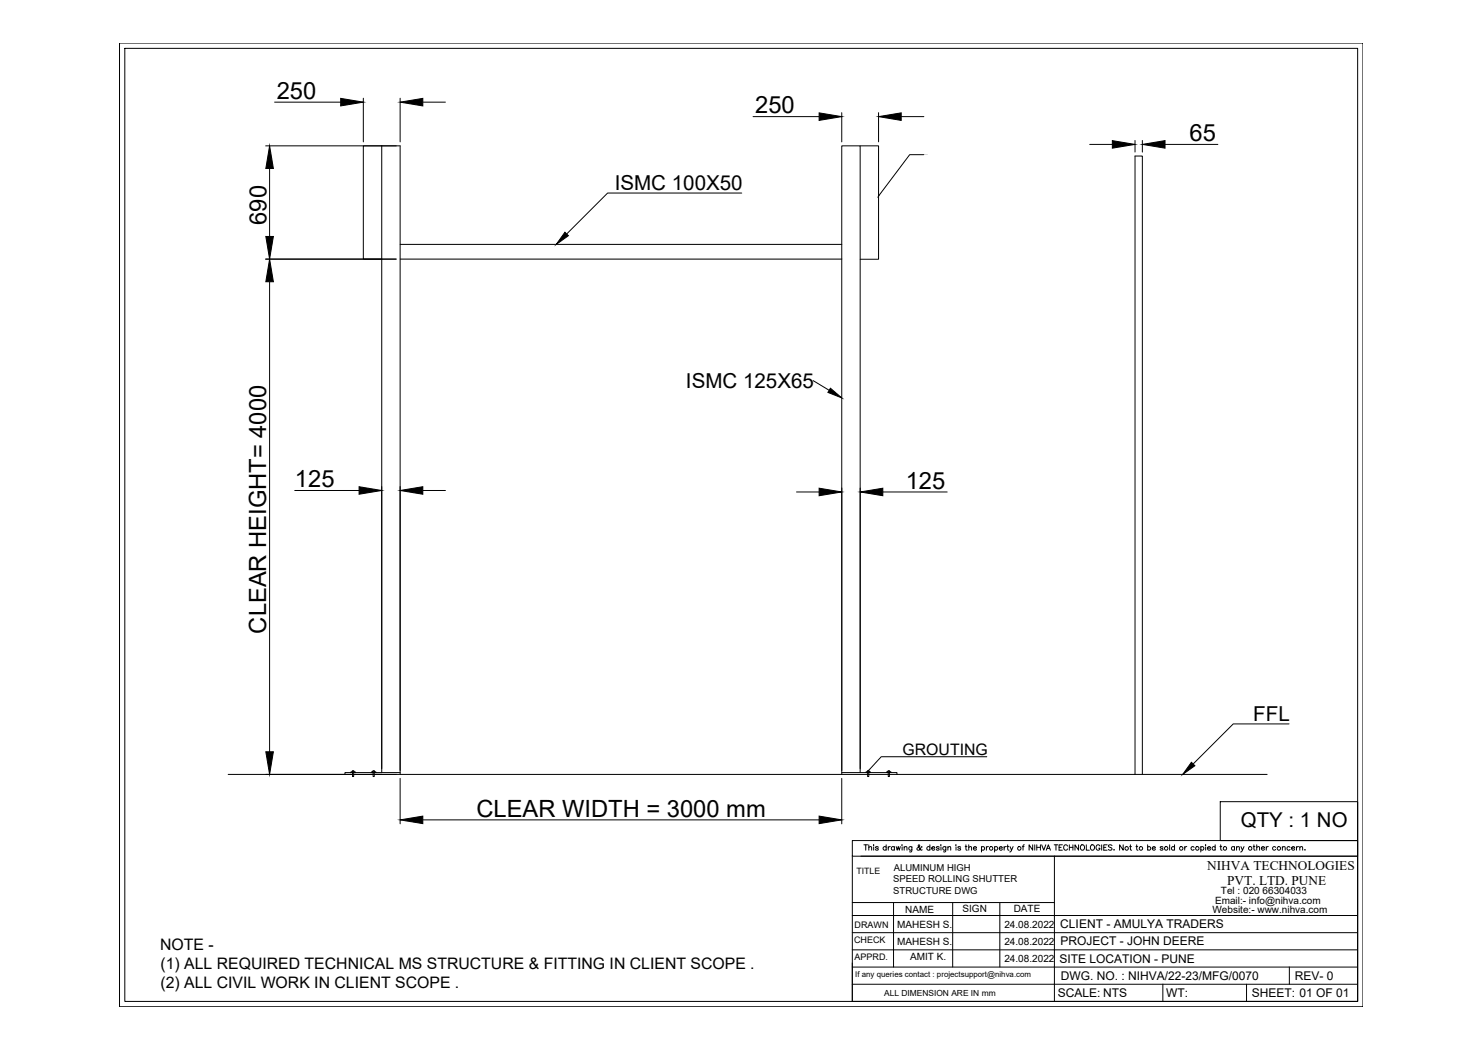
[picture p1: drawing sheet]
<svg xmlns="http://www.w3.org/2000/svg" width="594mm" height="420mm" viewBox="0 0 594 420" stroke-linecap="round" stroke-linejoin="round" font-family="sans-serif">
<!-- layer: 0 -->
<g fill="none" stroke="#000" stroke-width=".4">
<path d="M47.9 17.2h498.1v386h-498.1zM50 19.4h493.9v381.7h-493.9zM145.5 39.3v17.5M160.3 39.3v17.5M106.4 58.4h53.9v251.8M110 40.9h26.5M169.4 40.9h9M301.7 46.7h26.4M337.2 45.1v11.7M344.6 58.4h7.3v45.4h-7.3M351.9 45.1v11.7M361 46.7h9.1"/>
<path d="M436.5 57.8h9.1M454.7 56.3v4.6M457.6 56.3v4.6M466.7 57.8h21.2M108 67.5v27.2M297.1 77.3h-53.7l-16.4 16.4M370 62h-5.6l-12.3 16.4M160.3 97.9h176.9M106.4 103.8h52.3M108 112.9v188.2M152.9 103.8h-7.4v-45.4h7.4v251.1M160.3 103.8h176.9"/>
<path d="M325.8 152.5l6.4 3.8M118.1 196.5h25.7M169.4 196.5h9M319.1 197.1h9M337.2 195.5v113.1M344.6 195.5v112.4M353.6 197.1h25.8M516.4 290h-22.4l-16 16M91.4 310.2h416.2M140.5 309.3h1.9M141 309.2h-.5v.3M141.2 308.8l.7 .2-.2 2h-.5v-1.8h-.2z"/>
<path d="M141.2 309.2h.5M141.9 309.2h.5v.3M148.8 309.3h1.8M149.2 309.2h-.4v.3M149.5 308.8l.6 .2-.2 2h-.4v-1.8h-.3zM149.5 309.2h.4M150.1 309.2h.5v.3M160.3 309.5h-22.1v.7M160.3 311.8v18.2M337.2 309.5h22.1v.7M337.2 311.8v18.2M344.6 309.5v-251.1h-7.4v251.8"/>
<path d="M346.9 309.3h1.8M347.4 309.2h-.5v.3M347.6 308.8l.7 .2-.3 2h-.4v-1.8h-.2zM347.6 309.2h.4M348.3 309.2h.4v.3M355.1 309.3h1.9M355.6 309.2h-.5v.3M355.8 308.8l.7 .2-.2 .2v1.8h-.5v-1.8h-.2zM355.8 309.2h.5M356.5 309.2h.5v.3M395.3 303.1h-42.3l-5.1 5.5M454.7 310.2v-247.7h2.9v247.7"/>
<path d="M169.4 328.4h158.7M341.4 336.7h202.5v6.2h-202.5zM346.1 338.4h1.4M346.8 338.4v2.1M348 339.5l.5-.4 .6 .1 .1 1.3M348 338.4v2.1M350 338.4v.2zM350 339.2v1.3M351.8 339.4l-.4-.3-.7 .3 1 .5v.5l-.6 .1-.4-.3M355 339.4a.69 .69 0 0 0-1-.1 .69 .69 0 0 0 0 1 .69 .69 0 0 0 1-.1M355 338.4v2.1M355.8 339.1v1.4"/>
<path d="M356.6 339.1l-.5 .1-.3 .5M358.3 339.4a.69 .69 0 0 0-1-.1 .69 .69 0 0 0 0 1 .69 .69 0 0 0 1-.1M358.3 339.1v1.4M359 339.1l.4 1.4 .4-1.4 .4 1.4 .5-1.4M361.4 338.4v.2zM361.4 339.2v1.3M362.2 339.5l.5-.4 .5 .1 .1 1.3M362.2 339.1v1.4M365.3 339.1l-.1 1.9-.8 .2M365.3 339.4a.69 .69 0 0 0-1-.1 .69 .69 0 0 0 0 1 .69 .69 0 0 0 1-.1M369.4 339.3l-.2-.2a1.29 1.29 0 0 1-1.8 1.2v-.6l1-.8-.3-.5-.3 .3 .1 .5 .9 1.2 .6-.1M372.5 339.4a.69 .69 0 0 0-1-.1 .69 .69 0 0 0 0 1 .69 .69 0 0 0 1-.1"/>
<path d="M372.5 338.4v2.1M373.2 339.7h1.3a.7 .7 0 0 0-1-.4 .7 .7 0 0 0-.3 1 .7 .7 0 0 0 1.1 .1l.2-.2M376.2 339.4l-.4-.3-.7 .3 1 .5v.5l-.6 .1-.4-.3M376.9 338.4v.2zM376.9 339.2v1.3M378.9 339.1l-.1 1.9-.8 .2M378.9 339.4a.69 .69 0 0 0-1-.1 .69 .69 0 0 0 0 1 .69 .69 0 0 0 1-.1M379.7 339.5l.5-.4 .6 .1v1.3M379.7 339.1v1.4M383 338.4v.2zM383 339.2v1.3M384.8 339.4l-.4-.3-.7 .3 1 .5v.5l-.6 .1-.4-.3"/>
<path d="M386.6 339.1h.8M386.9 338.4v1.7l.6 .4M388.1 339.5l.5-.4 .5 .1 .1 1.3M388.1 338.4v2.1M389.9 339.7h1.3a.69 .69 0 0 0-1-.4 .69 .69 0 0 0-.3 1 .69 .69 0 0 0 1.1 .1l.2-.2M393.2 339.4a.69 .69 0 0 1 1-.1 .69 .69 0 0 1 0 1 .69 .69 0 0 1-1-.1M393.2 339.1v2.1M395.1 339.1v1.4M396 339.1l-.6 .1-.3 .5M398.4 339.4a.69 .69 0 0 1 1-.1 .69 .69 0 0 1 0 1 .69 .69 0 0 1-1-.1M398.4 339.1v2.1M400.3 339.7h1.2a.7 .7 0 0 0-.9-.4 .7 .7 0 0 0-.3 1 .7 .7 0 0 0 1 .1l.2-.2"/>
<path d="M402.2 339.1v1.4M403.1 339.1l-.6 .1-.3 .5M403.4 339.1h.7M403.7 338.4v1.7l.5 .4M404.6 339.1l.6 1.4 .6-1.4M409.5 339.1h.7M410.3 338.4l-.5 .4v1.7M413.7 338.4v2.1l-1.5-2.1v2.1M414.5 338.4v2.1M415.3 338.4v2.1M415.3 339.4h1.5M416.8 338.4v2.1"/>
<path d="M417.3 338.4l.8 2.1 .8-2.1M419.5 339.8h1M422.3 338.4h1.4M423 338.4v2.1M424.3 339.4h.8M425.6 338.4h-1.3v2.1h1.3M427.6 338.9a.79 .79 0 0 0-.9-.5 .79 .79 0 0 0-.6 .8v.5a.8 .8 0 0 0 .6 .8 .8 .8 0 0 0 .9-.5M428.4 339.4h1.4M428.4 338.4v2.1M429.8 338.4v2.1M432.1 338.4v2.1l-1.5-2.1v2.1M433 338.7l.2-.2a.98 .98 0 0 1 1.3 1 .98 .98 0 0 1-1.5 .7l-.2-.5z"/>
<path d="M435.2 338.4v2.1h1.2M437 338.7l.2-.2a.97 .97 0 0 1 1.3 1 .97 .97 0 0 1-1.5 .7l-.2-.5zM440.6 338.9a.79 .79 0 0 0-.9-.5 .79 .79 0 0 0-.6 .8v.5a.77 .77 0 0 0 .7 .8 .77 .77 0 0 0 .8-.8h-.5M441.3 338.4v2.1M442.2 339.4h.8M443.5 338.4h-1.3v2.1h1.3M445.4 338.7l-.5-.3-.9 .3 .2 .5 1.2 .7-.5 .6-.9-.3M449.9 338.4v2.1l-1.4-2.1v2.1M452.5 339.1h.7M452.8 338.4v1.7l.5 .4M455 339.1h.8M455.4 338.4v1.7l.5 .4"/>
<path d="M459.7 339.4a.69 .69 0 0 1 1.1-.1 .69 .69 0 0 1 0 1 .69 .69 0 0 1-1.1-.1M459.7 338.4v2.1M461.6 339.7h1.2a.7 .7 0 0 0-.9-.4 .7 .7 0 0 0-.3 1 .7 .7 0 0 0 1 .1l.2-.2M465.9 339.4l-.4-.3-.8 .3 1.1 .5v.5l-.6 .1-.5-.3M468.6 338.4v2.1M470.5 339.4a.69 .69 0 0 0-1-.1 .69 .69 0 0 0 0 1 .69 .69 0 0 0 1-.1M470.5 338.4v2.1M474.6 339.1v1.4M475.4 339.1l-.5 .1-.3 .5M478.4 339.4a.69 .69 0 0 0-1.1-.1 .69 .69 0 0 0 0 1 .69 .69 0 0 0 1.1-.1M481 339.4a.69 .69 0 0 1 1-.1 .69 .69 0 0 1 0 1 .69 .69 0 0 1-1-.1M481 339.1v2.1"/>
<path d="M483 338.4v.2zM483 339.2v1.3M483.7 339.7h1.2a.7 .7 0 0 0-.9-.4 .7 .7 0 0 0-.3 1 .7 .7 0 0 0 1 .1l.2-.2M486.8 339.4a.69 .69 0 0 0-1-.1 .69 .69 0 0 0 0 1 .69 .69 0 0 0 1-.1M486.8 338.4v2.1M488.7 339.1h.7M488.8 321.1h55.1v15.6h-55.1zM489 338.4v1.7l.5 .4M494.5 339.4a.69 .69 0 0 0-1-.1 .69 .69 0 0 0 0 1 .69 .69 0 0 0 1-.1M494.5 339.1v1.4M495.4 339.5l.5-.4 .5 .1 .1 1.3M495.4 339.1v1.4"/>
<path d="M497.1 339.1l.6 1.4 .6-1.4M502 339.1h.7M502.3 338.4v1.7l.5 .4M503.4 339.5l.6-.4 .5 .1 .1 1.3M503.4 338.4v2.1M505.3 339.7h1.2a.69 .69 0 0 0-.9-.4 .69 .69 0 0 0-.3 1 .69 .69 0 0 0 1 .1l.2-.2M507.3 339.1v1.4M508.1 339.1l-.5 .1-.3 .5M511 339.4a.69 .69 0 0 0-1-.1 .69 .69 0 0 0 0 1 .69 .69 0 0 0 1-.1M513.7 339.5l.5-.4 .5 .1 .1 1.3M513.7 339.1v1.4M516.8 339.4a.69 .69 0 0 0-1-.1 .69 .69 0 0 0 0 1 .69 .69 0 0 0 1-.1"/>
<path d="M517.4 339.7h1.2a.69 .69 0 0 0-.9-.4 .69 .69 0 0 0-.3 1 .69 .69 0 0 0 1 .1l.2-.2M519.4 339.1v1.4M520.2 339.1l-.5 .1-.3 .5M520.7 339.5l.5-.4 .5 .1 .1 1.3M520.7 339.1v1.4M543.9 336.7v64.4h-202.5v-58.2M344.9 342.9h199M405.2 340.5l-.7 .7M419.1 340.5l.9-2.1 .8 2.1M422.4 342.9v58.2M446.2 340.4h.2zM497.7 340.5l-.7 .7"/>
<path d="M522.8 340.3v.2zM341.4 373.6h202.5M341.4 366.7h202.5M341.4 361.5h81M357.9 361.5v25.8M381.6 361.5v25.8M400.5 361.5v25.8M341.4 387.3h202.5M341.4 380.4h202.5M341.4 394.2h202.5M465.8 394.2v6.9M499.3 394.2v6.9"/>
<path d="M516.5 387.3v6.9"/>
<circle cx="397" cy="339.8" r=".71"/>
<circle cx="408.3" cy="339.8" r=".71"/>
<circle cx="451.3" cy="339.8" r=".71"/>
<circle cx="457.1" cy="339.8" r=".71"/>
<circle cx="467.2" cy="339.8" r=".71"/>
<circle cx="473.2" cy="339.8" r=".71"/>
<circle cx="479.6" cy="339.8" r=".71"/>
<circle cx="490.7" cy="339.8" r=".71"/>
<circle cx="500.8" cy="339.8" r=".71"/>
<circle cx="512.3" cy="339.8" r=".71"/>
</g>
<g fill="#000" stroke="#000" stroke-width=".4">
<path d="M136.5 39.4l9 1.5-9 1.5zM160.3 40.9l9.1-1.5v3zM328.1 45.2l9.1 1.5-9.1 1.5zM351.9 46.7l9.1-1.5v3zM445.6 56.3l9.1 1.5-9.1 1.6zM457.6 57.8l9.1-1.5v3.1zM108 58.4l1.5 9.1h-3zM106.5 94.7h3l-1.5 9.1zM226.3 93l1.4 1.4-4.9 3.5zM108 103.8l1.5 9.1h-3zM332.7 155.5l4.5 3.9-5.6-2.2zM143.8 194.9l9.1 1.6-9.1 1.5z"/>
<path d="M160.3 196.5l9.1-1.6v3.1zM328.1 195.5l9.1 1.6-9.1 1.5zM344.6 197.1l9-1.6v3.1zM106.5 301.1h3l-1.5 9.1zM477.3 305.3l1.4 1.4-4.9 3.5zM160.3 328.4l9.1-1.5v3zM328.1 326.9l9.1 1.5-9.1 1.5z"/>
</g>
<g font-size="9.5">
<text x="110.9" y="39.7">250</text>
<text x="302.5" y="45.4">250</text>
<text x="476.5" y="56.6">65</text>
<text x="106.7" y="90" transform="rotate(-90 106.7 90)">690</text>
<text x="118.2" y="195.2">125</text>
<text x="362.8" y="195.8">125</text>
<text x="106.7" y="253.8" transform="rotate(-90 106.7 253.8)">CLEAR HEIGHT= 4000</text>
<text x="190.8" y="327.1">CLEAR WIDTH = 3000 mm</text>
</g>
<g font-size="8.2">
<text x="246.2" y="76.2">ISMC 100X50</text>
<text x="274.8" y="155.5">ISMC 125X65</text>
<text x="502" y="288.8">FFL</text>
<text x="497.1" y="331.2">QTY : 1 NO</text>
</g>
<g font-size="6.3">
<text x="361.6" y="302.3">GROUTING</text>
<text x="64.2" y="380.3">NOTE -</text>
<text x="64.3" y="388">(1) ALL REQUIRED TECHNICAL MS STRUCTURE &amp; FITTING IN CLIENT SCOPE .</text>
<text x="64.3" y="395.6">(2) ALL CIVIL WORK IN CLIENT SCOPE .</text>
</g>
<g font-size="5.3">
<text x="483.6" y="348.5">NIHVA TECHNOLOGIES</text>
<text x="491.6" y="354.5">PVT. LTD. PUNE</text>
</g>
<g font-size="4.8">
<text x="424.8" y="371.9">CLIENT - AMULYA TRADERS</text>
<text x="424.8" y="378.7">PROJECT - JOHN DEERE</text>
<text x="424.4" y="385.6">SITE LOCATION - PUNE</text>
<text x="425" y="392.4">DWG. NO. : NIHVA/22-23/MFG/0070</text>
<text x="518.7" y="392.4">REV- 0</text>
<text x="423.7" y="399.3">SCALE: NTS</text>
<text x="467.2" y="399.3">WT:</text>
<text x="501.5" y="399.3">SHEET: 01 OF 01</text>
</g>
<g font-size="4">
<text x="489.1" y="358.2">Tel : 020 66304033</text>
<text x="362.6" y="365.7">NAME</text>
<text x="385.6" y="365.3">SIGN</text>
<text x="406.1" y="365.3">DATE</text>
<text x="485.7" y="365.9">Website:- www.nihva.com</text>
<text x="486.7" y="362.2">Email:- info@nihva.com</text>
<text x="359.4" y="371.6">MAHESH S.</text>
<text x="402.4" y="371.6">24.08.2022</text>
<text x="359.4" y="378.5">MAHESH S.</text>
<text x="402.4" y="378.4">24.08.2022</text>
<text x="364.6" y="384.7">AMIT K.</text>
<text x="402.4" y="385.3">24.08.2022</text>
</g>
<g font-size="3.8">
<text x="357.9" y="353.4">SPEED ROLLING SHUTTER</text>
<text x="358" y="348.9">ALUMINUM HIGH</text>
<text x="357.9" y="358">STRUCTURE DWG</text>
</g>
<g font-size="3.6">
<text x="342.3" y="371.6">DRAWN</text>
<text x="342.2" y="377.7">CHECK</text>
<text x="342.3" y="384.5">APPRD.</text>
</g>
<text font-size="3.5" x="343.1" y="350.1">TITLE</text>
<text font-size="3.4" x="354.2" y="398.8">ALL DIMENSION ARE IN mm</text>
<text font-size="3.2" x="342.6" y="391.3">If any queries contact : projectsupport@nihva.com</text>
<text font-size=".3" x="370.1" y="62.1">ISMC 125X65</text>
</svg>
